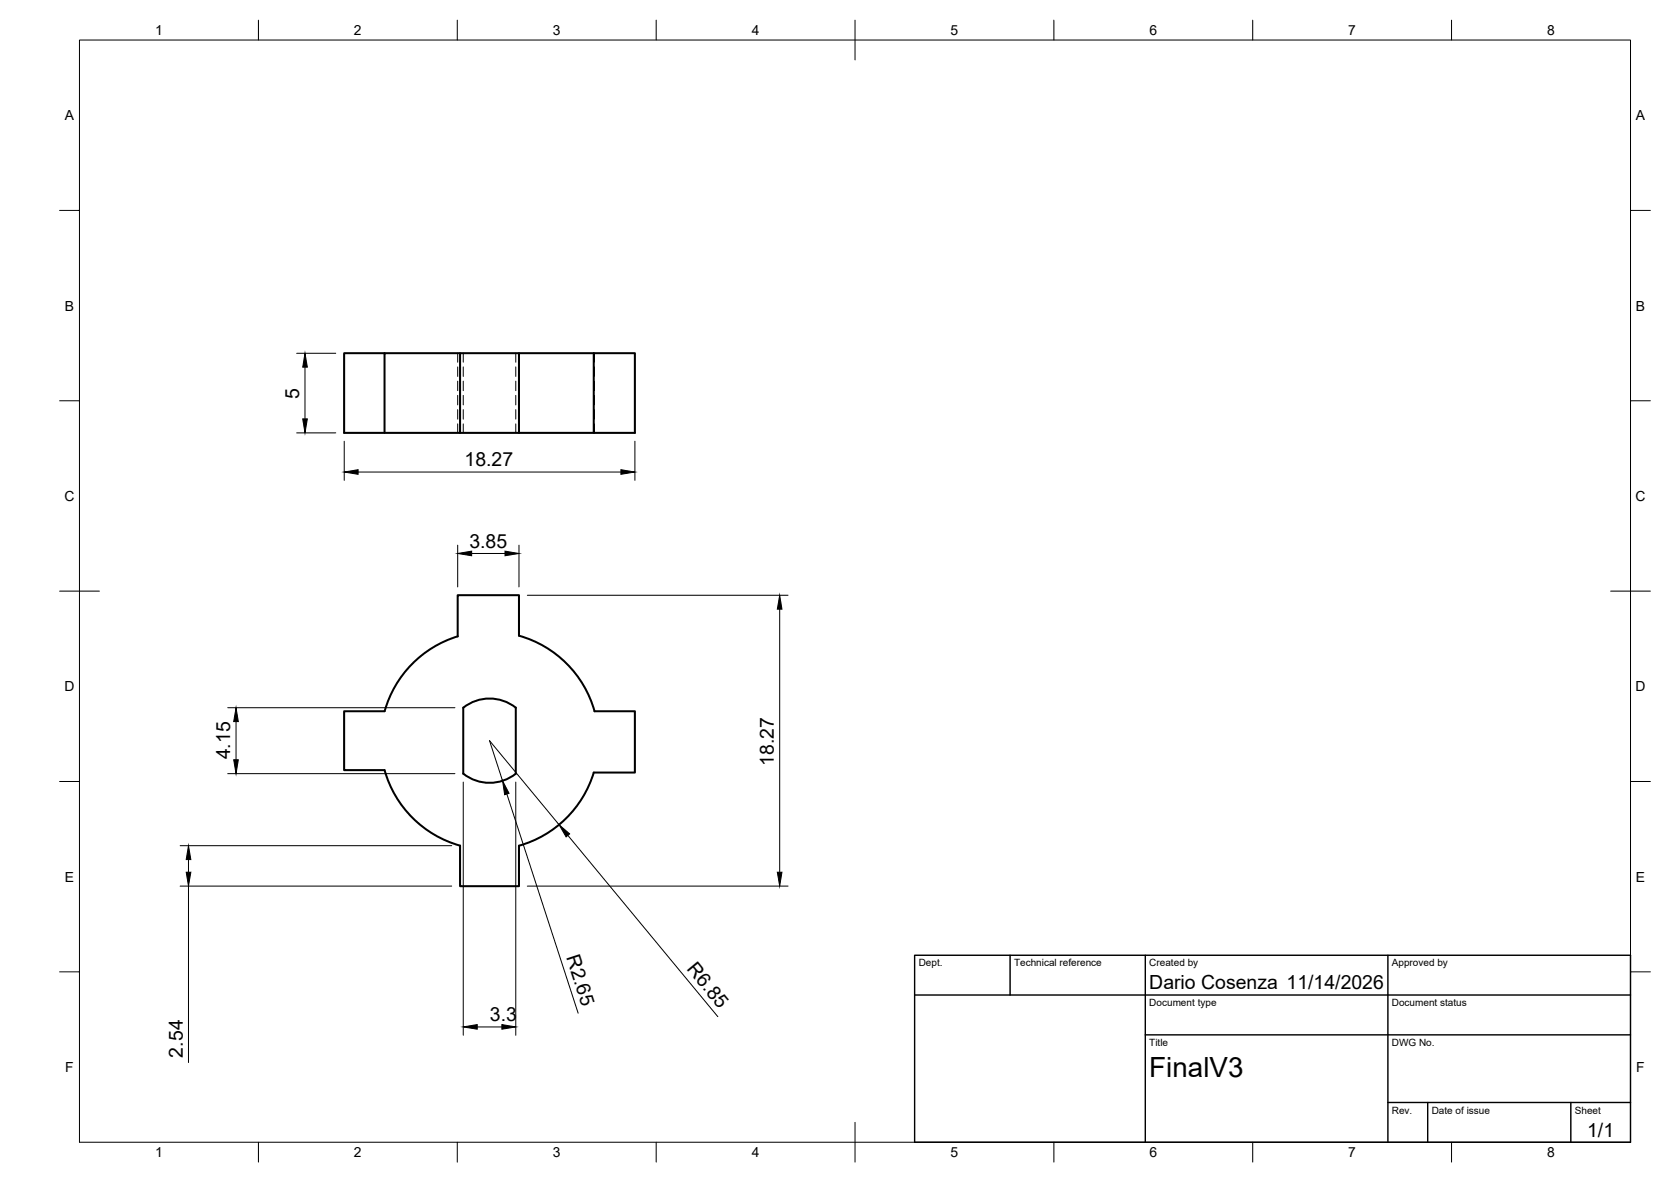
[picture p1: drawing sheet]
<svg xmlns="http://www.w3.org/2000/svg" width="420mm" height="297mm" viewBox="0 0 420 297" stroke-linecap="round" stroke-linejoin="round" font-family="sans-serif">
<!-- layer: Hidden -->
<g fill="none" stroke="#000" stroke-width=".25">
<path d="M115.1 88.8v2.2M115.1 92.2v2.4M115.1 95.8v2.4M115.1 99.4v2.4M116.5 88.8v2.2M116.5 92.2v2.4M116.5 95.8v2.4M116.5 99.4v2.4M129.7 88.8v2.2M129.7 92.2v2.4M129.7 95.8v2.4M129.7 99.4v2.4"/>
<path d="M149.5 88.8v2.2M149.5 92.2v2.4M149.5 95.8v2.4M149.5 99.4v2.4M115.1 102.9v2.4M115.1 106.5v2.3M116.5 102.9v2.4M116.5 106.5v2.3M129.7 102.9v2.4M129.7 106.5v2.3M149.5 102.9v2.4M149.5 106.5v2.3"/>
</g>
<!-- layer: Visible -->
<path d="M96.7 88.8h-10.2v20h73.1v-20h-10.3v20M115.7 88.8h-19v20M130.5 88.8h-14.8v20M149.3 88.8h-18.8v20M96.7 178.7h-10.2v14.8h10.2a27.4 27.4 0 0 0 19 19M96.7 178.7a27.4 27.4 0 0 1 18.4-18.8v-10.3h15.4v10.2a27.4 27.4 0 0 1 19 18.9h10.1v15.4h-10.3M116.5 177.8a10.6 10.6 0 0 1 13.2 0v16.6a10.6 10.6 0 0 1-13.2 0zM149.3 194.1a27.4 27.4 0 0 1-18.8 18.4v10.2h-14.8v-10.2" fill="none" stroke="#000" stroke-width=".51"/>
<!-- layer: BORDER -->
<g fill="none" stroke="#000" stroke-width=".25">
<path d="M20 10.1h390v276.9h-390zM65 5.1v5M115 5.1v5M165 5.1v5M215 5.1v10M265 5.1v5M315 5.1v5M365 5.1v5M15 52.9h5M410 52.9h5M15 100.7h5M410 100.7h5"/>
<path d="M15 148.6h10M405 148.6h10M15 196.4h5M410 196.4h5M15 244.2h5M410 244.2h5M65 287v5M115 287v5M165 287v5M215 282.1v9.9M265 287v5M315 287v5"/>
<path d="M365 287v5"/>
</g>
<!-- layer: TITLEBLOCK -->
<path d="M230 240.1h180v46.9h-180zM230 250h180M254 240.1v9.9M288 240.1v46.9M349 240.1v46.9M288 260.1h122M349 277.1h61M359 277.1v9.9M395 277.1v9.9" fill="none" stroke="#000" stroke-width=".36"/>
<!-- layer: FD_Dimensions -->
<g fill="none" stroke="#000" stroke-width=".25">
<path d="M74.6 88.8h9.8M76.7 92.3v13M74.6 108.8h9.8M86.6 110.9v9.8M90 118.6h66.1M159.6 110.9v9.8M115.1 137v10.5M118.6 139.1h8.4M130.5 137v10.5M132.6 149.6h65.5M196 153.1v66.1M57.3 177.8h57.1"/>
<path d="M57.3 194.4h57.1M59.4 181.3v9.6M116.5 196.5v63.7M126.4 196.2l-3.3-10.1 17.5 21.1M127.4 199.5l18 55.1M129.7 196.5v63.7M45.3 212.5h68.3M47.4 216v3.2M142.8 209.9l37.7 45.6M45.3 222.7h68.3M47.4 222.7v44.3M132.6 222.7h65.5"/>
<path d="M120 258.1h6.2"/>
</g>
<g fill="#000" stroke="#000" stroke-width=".25">
<path d="M76.7 88.8l.6 3.5h-1.2zM76.1 105.3h1.2l-.6 3.5zM86.6 118.6l3.4-.6v1.2zM156.1 118l3.5 .6-3.5 .6zM115.1 139.1l3.5-.6v1.2zM127 138.5l3.5 .6-3.5 .6zM196 149.6l.6 3.5h-1.1zM58.8 190.9h1.1l-.5 3.5zM59.4 177.8l.5 3.5h-1.1zM126.4 196.2l1.6 3.2-1.1 .3zM47.4 212.5l.6 3.5h-1.2zM46.8 219.2h1.2l-.6 3.5z"/>
<path d="M140.6 207.2l2.6 2.4-.9 .7zM195.5 219.2h1.1l-.6 3.5zM116.5 258.1l3.5-.6v1.1zM126.2 257.5l3.5 .6-3.5 .5z"/>
</g>
<text font-size="7" x="289" y="270.6">FinalV3</text>
<g font-size="4.9">
<text x="75.2" y="100.1" transform="rotate(-90 75.2 100.1)">5</text>
<text x="116.8" y="117.2">18.27</text>
<text x="118" y="137.6">3.85</text>
<text x="57.9" y="190.8" transform="rotate(-90 57.9 190.8)">4.15</text>
<text x="194.6" y="192.4" transform="rotate(-90 194.6 192.4)">18.27</text>
<text x="142.3" y="240.6" transform="rotate(72 142.3 240.6)">R2.65</text>
<text x="172.5" y="243.6" transform="rotate(50 172.5 243.6)">R6.85</text>
<text x="289" y="248.5">Dario Cosenza 11/14/2026</text>
<text x="123.2" y="256.6">3.3</text>
<text x="45.9" y="265.8" transform="rotate(-90 45.9 265.8)">2.54</text>
<text x="399.1" y="285.7">1/1</text>
</g>
<g font-size="3.5">
<text x="39" y="8.8">1</text>
<text x="89" y="8.8">2</text>
<text x="139" y="8.8">3</text>
<text x="189" y="8.8">4</text>
<text x="239" y="8.8">5</text>
<text x="289" y="8.8">6</text>
<text x="339" y="8.8">7</text>
<text x="389" y="8.8">8</text>
<text x="16.3" y="30.2">A</text>
<text x="411.3" y="30.2">A</text>
<text x="16.3" y="78">B</text>
<text x="411.3" y="78">B</text>
<text x="16.2" y="125.9">C</text>
<text x="411.2" y="125.9">C</text>
<text x="16.2" y="173.7">D</text>
<text x="411.2" y="173.7">D</text>
<text x="16.3" y="221.6">E</text>
<text x="411.3" y="221.6">E</text>
<text x="16.4" y="269.4">F</text>
<text x="411.4" y="269.4">F</text>
<text x="39" y="290.8">1</text>
<text x="89" y="290.8">2</text>
<text x="139" y="290.8">3</text>
<text x="189" y="290.8">4</text>
<text x="239" y="290.8">5</text>
<text x="289" y="290.8">6</text>
<text x="339" y="290.8">7</text>
<text x="389" y="290.8">8</text>
</g>
<g font-size="2.5">
<text x="231" y="242.9">Dept.</text>
<text x="255" y="242.9">Technical reference</text>
<text x="289" y="242.9">Created by</text>
<text x="350" y="242.9">Approved by</text>
<text x="289" y="252.8">Document type</text>
<text x="350" y="252.8">Document status</text>
<text x="289" y="262.9">Title</text>
<text x="350" y="262.9">DWG No.</text>
<text x="350" y="279.9">Rev.</text>
<text x="360" y="279.9">Date of issue</text>
<text x="396" y="279.9">Sheet</text>
</g>
</svg>
